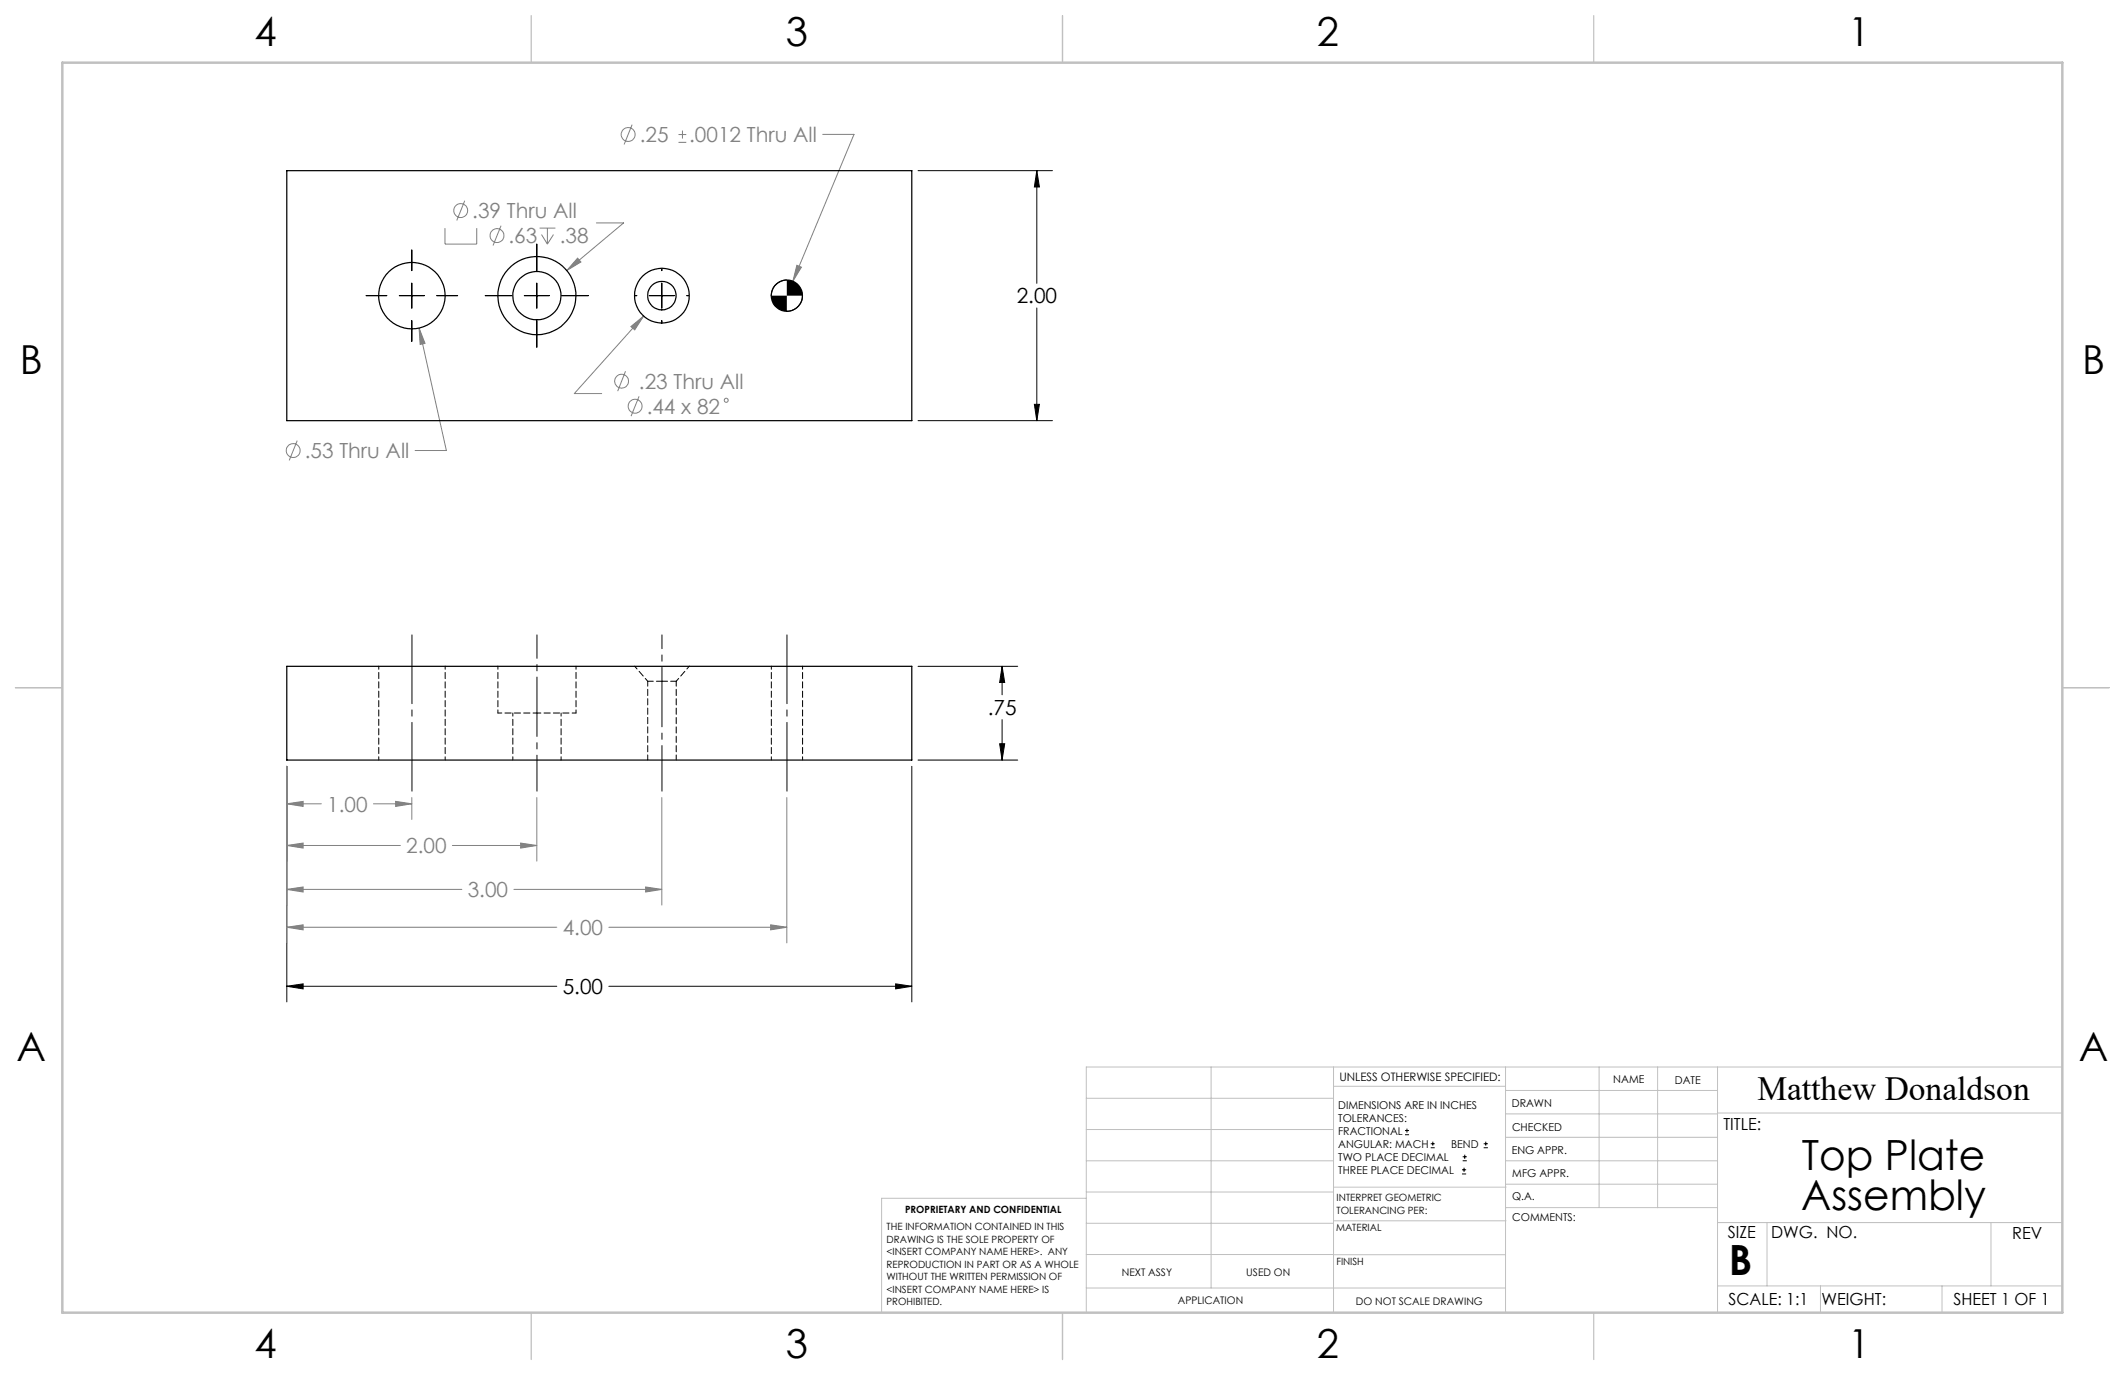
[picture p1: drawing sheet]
<svg xmlns="http://www.w3.org/2000/svg" width="432mm" height="279mm" viewBox="0 0 432 279" stroke-linecap="round" stroke-linejoin="round" font-family="sans-serif">
<g fill="none" stroke="#808080" stroke-width=".2">
<path d="M128.4 25.3l-1.6 4.1M137.9 28.9h1.6M137.9 27.3h1.6M138.7 26.5v1.7M167.2 27.3h6.3l-12.4 29.8M90.4 46.4v3.2h6.5v-3.2M94.4 40.8l-1.6 4M101.8 45.9l-1.6 4M109.6 46.4h3.3M110 47.7l1.2 1.9M111.2 46.4v3.2M112.5 47.7l-1.3 1.9"/>
<path d="M117.4 52.5l.6 .7-2.8 1.8zM121.2 45.3h5.5l-11.5 9.7M161.9 53.9l.9 .4-1.7 2.8zM85.2 66.7l1.2 3.1-1 .2zM85.2 66.7l5.5 24.8h-6.4M127.1 75.4l-1.6 4.1M128.2 66.4l2.6-2.2-1.8 2.8zM130.8 64.2l-14.1 15.8h5.6M60.4 89.5l-1.6 4.1M129.9 80.5l-1.7 4.1M58.3 155.7v35.9M58.3 163.3l3.3-.5v1.1z"/>
<path d="M58.3 171.8l3.3-.5v1zM58.3 163.3h7M58.3 171.8h23.1M75.9 163.3h7.8M80.4 162.8l3.3 .5-3.3 .6zM83.7 162.1v4.4M91.9 171.8h17.2M105.8 171.3l3.3 .5-3.3 .5zM109.1 162.1v12.9M134.5 162.1v21.8M159.9 162.1v29.5M58.3 180.7l3.3-.5v1.1z"/>
<path d="M58.3 188.4l3.3-.5v1zM58.3 180.7h35.5M58.3 188.4h54.8M104.4 180.7h30.1M123.7 188.4h36.2M131.2 180.2l3.3 .5-3.3 .6zM156.6 187.9l3.3 .5-3.3 .5z"/>
<circle cx="127.6" cy="27.3" r="1.42"/>
<circle cx="93.6" cy="42.8" r="1.42"/>
<circle cx="101" cy="47.9" r="1.41"/>
<circle cx="126.3" cy="77.5" r="1.41"/>
<circle cx="59.6" cy="91.6" r="1.41"/>
<circle cx="129" cy="82.5" r="1.41"/>
<circle cx="147.6" cy="81.3" r=".42"/>
</g>
<g fill="none" stroke="#000" stroke-width=".2">
<path d="M186.5 34.7h27.4M210.7 34.7v22.9M210.7 34.7l.5 3.3h-1zM83.7 50.8v4.2M83.7 57.5v5.1M109.1 49.6v5.4M109.1 57.5v5.1M134.5 54.6v.4M134.5 57.5v5.1M159.9 56.9a3.2 3.2 0 0 0-3.2 3.2M74.4 60.1h4.2M81.1 60.1h5.1"/>
<path d="M83.7 65.2v4.2M88.8 60.1h4.2M98.6 60.1h5.4M106.5 60.1h5.1M109.1 65.2v5.4M114.2 60.1h5.4M129 60.1h.4M131.9 60.1h5.1M134.5 65.2v.3M139.6 60.1h.3M163.1 60.1a3.1 3.1 0 0 1-3.2 3.2M210.7 62.6v22.9"/>
<path d="M186.5 85.5h27.4M210.2 82.2h1l-.5 3.3zM186.5 135.4h20.3M203.6 135.4v5.8M203.6 135.4l.6 3.3h-1.1zM58.3 155.7v47.9M185.3 155.7v47.9M186.5 154.4h20.3M203.1 151.1h1.1l-.6 3.3zM203.6 146.2v8.2M182 199.9l3.3 .5-3.3 .5zM58.3 200.4h54.8"/>
<path d="M58.3 200.4l3.3-.5v1zM123.7 200.4h61.6M285.5 230.6h.8M285.5 229.7h.8M285.9 229.3v.9M290.7 233.2h.8M290.7 232.4h.8M291.1 232v.8M297.1 238.5h.8M297.1 237.7h.8M297.2 235.9h.9M297.2 235.1h.9"/>
<path d="M297.5 237.3v.8M297.6 234.6v.9M301.5 233.2h.8M301.5 232.4h.8M301.9 232v.8"/>
</g>
<path d="M83.7 160.8v-31.8M159.9 160.8v-31.8" fill="none" stroke="#000" stroke-width=".2" stroke-dasharray="15.2 1.3 1.3 1.3" stroke-dashoffset="1.3"/>
<path d="M109.1 144.9v-15.9M109.1 160.8v-15.9" fill="none" stroke="#000" stroke-width=".2" stroke-dasharray="15.2 1.3 1.3 1.3" stroke-dashoffset="7.9"/>
<path d="M134.5 160.8v-22.4" fill="none" stroke="#000" stroke-width=".2" stroke-dasharray="15.2 1.3 1.3 1.3" stroke-dashoffset="6"/>
<path d="M134.5 129v9.4" fill="none" stroke="#000" stroke-width=".2" stroke-dasharray="15.2 1.3 1.3 1.3" stroke-dashoffset="12.4"/>
<g fill="none" stroke="#c0c0c0" stroke-width=".2">
<path d="M246.1 216.8v44.9M271 216.8v49.9M305.9 216.8v49.9M324.9 216.8v28.6M336.8 216.8v28.6M349 216.8v49.9M419.1 216.8h-198.4v49.9M220.7 235.9h50.3M220.7 229.5h50.3M220.7 223.2h50.3M271 220.7h34.9M305.9 231.1h43.1"/>
<path d="M305.9 226.3h43.1M305.9 221.6h43.1M305.9 235.9h43.1M349 226.2h70.1M220.7 248.6h50.3M220.7 242.2h50.3M220.7 254.9h50.3M220.7 243.5h-41.6v23.2M271 255h34.9M271 248.1h35M271 241.2h35M305.9 240.6h43.1"/>
<path d="M306 245.4h43M349 248.4h70.1M359.1 248.4v12.9M404.6 248.4v12.9M220.7 261.7h85.2M349 261.3h70.1M369.9 261.3v5.4M394.6 261.3v5.4"/>
</g>
<path d="M108 3.2v9.5M215.9 3.2v9.5M323.8 3.2v9.5M3.1 139.7h9.6M419.1 139.7h9.5M108 266.7v9.6M215.9 266.7v9.6M323.8 266.7v9.6" fill="none" stroke="#c0c0c0" stroke-width=".25"/>
<path d="M12.7 12.7h406.4v254h-406.4z" fill="none" stroke="#c0c0c0" stroke-width=".5"/>
<g fill="#000">
<path d="M210.7 34.7l.5 3.3h-1zM210.2 82.2h1l-.5 3.3zM203.1 151.1h1.1l-.6 3.3zM203.6 135.4l.6 3.3h-1.1zM58.3 200.4l3.3-.5v1zM182 199.9l3.3 .5-3.3 .5z"/>
<path d="M156.7 60.1a3.2 3.2 0 0 0 3.2 3.2v-3.2zM159.9 56.9v3.2h3.2a3.1 3.1 0 0 0-3.2-3.2z"/>
</g>
<path d="M85.2 66.7l.2 3.3 1-.2zM117.4 52.5l-2.2 2.5 2.8-1.8zM128.2 66.4l.8 .6 1.8-2.8zM161.9 53.9l-.8 3.2 1.7-2.8zM80.4 162.8l3.3 .5-3.3 .6zM58.3 163.3l3.3-.5v1.1zM105.8 171.3l3.3 .5-3.3 .5zM58.3 171.8l3.3-.5v1zM131.2 180.2l3.3 .5-3.3 .6zM58.3 180.7l3.3-.5v1.1zM156.6 187.9l3.3 .5-3.3 .5zM58.3 188.4l3.3-.5v1z" fill="#808080"/>
<g fill="none" stroke="#000" stroke-width=".25">
<path d="M58.3 34.7h127v50.8h-127zM58.3 135.4h127v19h-127z"/>
<circle cx="83.7" cy="60.1" r="6.7"/>
<circle cx="109.1" cy="60.1" r="4.9"/>
<circle cx="109.1" cy="60.1" r="7.9"/>
<circle cx="134.5" cy="60.1" r="2.9"/>
<circle cx="134.5" cy="60.1" r="5.6"/>
<circle cx="159.9" cy="60.1" r="3.2"/>
</g>
<path d="M128.9 135.4l2.7 3M137.4 138.4l2.7-3M101.2 144.9h7.9M109.1 144.9h7.9" fill="none" stroke="#000" stroke-width=".2" stroke-dasharray="1.3 .6" stroke-dashoffset=".5"/>
<path d="M131.6 138.4h2.9M134.5 138.4h2.9" fill="none" stroke="#000" stroke-width=".2" stroke-dasharray="1.3 .6" stroke-dashoffset=".1"/>
<path d="M77 135.4v19M101.2 135.4v9.5M156.7 135.4v19M90.5 154.4v-19M104.2 144.9v9.5M114 154.4v-9.5M117 144.9v-9.5M163.1 154.4v-19" fill="none" stroke="#000" stroke-width=".2" stroke-dasharray="1.3 .6" stroke-dashoffset=".6"/>
<path d="M131.6 138.4v16M137.4 154.4v-16" fill="none" stroke="#000" stroke-width=".2" stroke-dasharray="1.3 .6" stroke-dashoffset=".3"/>
<g font-size="8.5">
<text x="366.1" y="237.7">Top Plate</text>
<text x="366" y="245.8">Assembly</text>
<text x="351.3" y="259">B</text>
</g>
<g font-size="8.1">
<text x="51.7" y="9.3">4</text>
<text x="159.7" y="9.3">3</text>
<text x="267.6" y="9.3">2</text>
<text x="375.6" y="9.3">1</text>
<text x="4" y="76">B</text>
<text x="423.1" y="76">B</text>
<text x="3.3" y="215.7">A</text>
<text x="422.4" y="215.7">A</text>
<text x="51.7" y="276">4</text>
<text x="159.7" y="276">3</text>
<text x="267.6" y="276">2</text>
<text x="375.6" y="276">1</text>
</g>
<text font-size="6.9" x="357.1" y="223.6">Matthew Donaldson</text>
<g font-size="4.2" fill="#808080">
<text x="130" y="28.9">.25</text>
<text x="140.1" y="28.9">.0012 Thru All</text>
<text x="96" y="44.3">.39 Thru All</text>
<text x="103.3" y="49.4">.63</text>
<text x="113.7" y="49.4">.38</text>
<text x="129.8" y="79">.23 Thru All</text>
<text x="131.4" y="84.1">.44 x 82</text>
<text x="61.9" y="93.1">.53 Thru All</text>
<text x="66.5" y="164.9">1.00</text>
<text x="82.6" y="173.4">2.00</text>
<text x="95" y="182.3">3.00</text>
<text x="114.3" y="190">4.00</text>
</g>
<g font-size="4.2">
<text x="206.6" y="61.7">2.00</text>
<text x="200.7" y="145.3">.75</text>
<text x="114.3" y="202">5.00</text>
</g>
<g font-size="3.4">
<text x="350.2" y="229.5">TITLE:</text>
<text x="351.1" y="251.6">SIZE</text>
<text x="359.9" y="251.6">DWG. NO.</text>
<text x="408.9" y="251.7">REV</text>
<text x="351.2" y="265.2">SCALE: 1:1</text>
<text x="370.1" y="265.3">WEIGHT:</text>
<text x="396.9" y="265.2">SHEET 1 OF 1</text>
</g>
<text font-size="2.4" x="272.2" y="219.7">UNLESS OTHERWISE SPECIFIED:</text>
<g font-size="2.2">
<text x="327.8" y="220.1">NAME</text>
<text x="340.3" y="220.2">DATE</text>
<text x="271.9" y="225.3">DIMENSIONS ARE IN INCHES</text>
<text x="271.9" y="227.9">TOLERANCES:</text>
<text x="307.2" y="224.9">DRAWN</text>
<text x="271.9" y="230.6">FRACTIONAL</text>
<text x="271.9" y="233.2">ANGULAR: MACH</text>
<text x="294.9" y="233.2">BEND</text>
<text x="307.3" y="229.8">CHECKED</text>
<text x="271.9" y="235.9">TWO PLACE DECIMAL</text>
<text x="271.9" y="238.5">THREE PLACE DECIMAL</text>
<text x="307.2" y="234.5">ENG APPR.</text>
<text x="307.3" y="239.2">MFG APPR.</text>
<text x="307.3" y="243.9">Q.A.</text>
<text x="307.3" y="248.1">COMMENTS:</text>
</g>
<g font-size="2.1">
<text x="227.9" y="259.2">NEXT ASSY</text>
<text x="253.3" y="259.2">USED ON</text>
<text x="239.3" y="265">APPLICATION</text>
<text x="275.5" y="265.1">DO NOT SCALE DRAWING</text>
</g>
<g font-size="2">
<text x="271.6" y="244.1">INTERPRET GEOMETRIC</text>
<text x="180.2" y="250">THE INFORMATION CONTAINED IN THIS</text>
<text x="183.9" y="246.4">PROPRIETARY AND CONFIDENTIAL</text>
<text x="271.5" y="250.2">MATERIAL</text>
<text x="271.6" y="246.6">TOLERANCING PER:</text>
<text x="180.2" y="252.5">DRAWING IS THE SOLE PROPERTY OF</text>
<text x="180.2" y="255.1">&lt;INSERT COMPANY NAME HERE&gt;. ANY</text>
<text x="180.2" y="257.6">REPRODUCTION IN PART OR AS A WHOLE</text>
<text x="271.5" y="257">FINISH</text>
<text x="180.2" y="260.1">WITHOUT THE WRITTEN PERMISSION OF</text>
<text x="180.2" y="262.6">&lt;INSERT COMPANY NAME HERE&gt; IS</text>
<text x="180.2" y="265.2">PROHIBITED.</text>
</g>
</svg>
